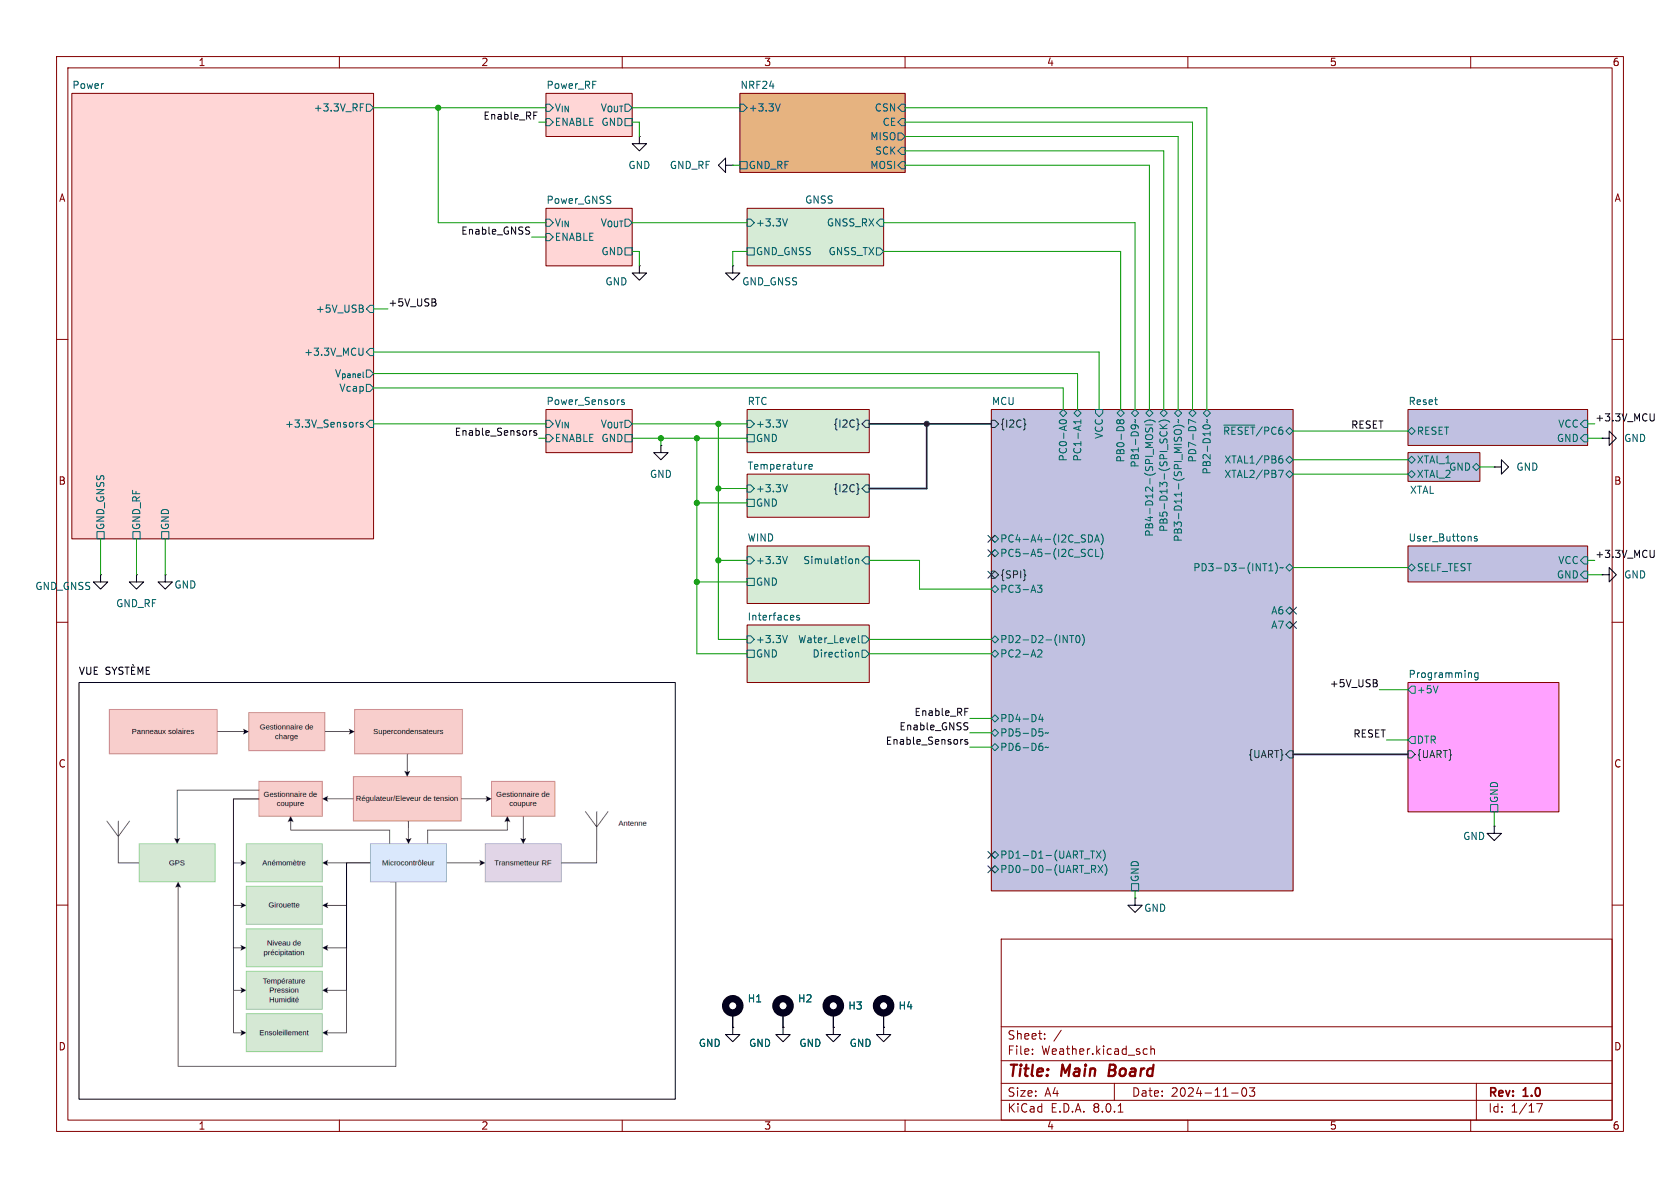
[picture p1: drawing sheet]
(kicad_sch
 (version 20231120)
 (generator "eeschema")
 (generator_version "8.0")
 (paper "A4")
 (title_block
  (title "Main Board")
  (date "2024-11-03")
  (rev "1.0"))
 (lib_symbols
  (symbol "Mechanical:MountingHole_Pad"
   (pin_numbers hide)
   (pin_names
    (offset 1.016) hide) (exclude_from_sim yes) (in_bom no) (on_board yes)
   (property "Reference" "H" (at 0 6.35 0) (effects (font (size 1.27 1.27))))
   (property "Value" "MountingHole_Pad" (at 0 4.445 0) (effects (font (size 1.27 1.27))))
   (property "Footprint" "" (at 0 0 0) (effects (font (size 1.27 1.27)) (hide yes)))
   (property "Datasheet" "~" (at 0 0 0) (effects (font (size 1.27 1.27)) (hide yes)))
   (property "Description" "Mounting Hole with connection" (at 0 0 0) (effects (font (size 1.27 1.27)) (hide yes)))
   (symbol "MountingHole_Pad_0_1"
    (circle (center 0 1.27) (radius 1.27) (stroke (width 1.27) (type default)) (fill (type none))))
   (symbol "MountingHole_Pad_1_1"
    (pin input line (at 0 -2.54 90) (length 2.54) (name "1" (effects (font (size 1.27 1.27)))) (number "1" (effects (font (size 1.27 1.27)))))))
  (symbol "power:GND"
   (power)
   (pin_numbers hide)
   (pin_names
    (offset 0) hide) (exclude_from_sim no) (in_bom yes) (on_board yes)
   (property "Reference" "#PWR" (at 0 -6.35 0) (effects (font (size 1.27 1.27)) (hide yes)))
   (property "Value" "GND" (at 0 -3.81 0) (effects (font (size 1.27 1.27))))
   (property "Footprint" "" (at 0 0 0) (effects (font (size 1.27 1.27)) (hide yes)))
   (property "Datasheet" "" (at 0 0 0) (effects (font (size 1.27 1.27)) (hide yes)))
   (property "Description" "Power symbol creates a global label with name \"GND\" , ground" (at 0 0 0) (effects (font (size 1.27 1.27)) (hide yes)))
   (symbol "GND_0_1"
    (polyline (pts (xy 0 0) (xy 0 -1.27) (xy 1.27 -1.27) (xy 0 -2.54) (xy -1.27 -1.27) (xy 0 -1.27)) (stroke (width 0) (type default)) (fill (type none))))
   (symbol "GND_1_1"
    (pin power_in line (at 0 0 270) (length 0) (name "~" (effects (font (size 1.27 1.27)))) (number "1" (effects (font (size 1.27 1.27))))))))
 (junction
  (at 123.19 102.87)
  (diameter 0)
  (color 0 0 0 0))
 (junction
  (at 116.84 77.47)
  (diameter 0)
  (color 0 0 0 0))
 (junction
  (at 127 99.06)
  (diameter 0)
  (color 0 0 0 0))
 (junction
  (at 163.83 74.93)
  (diameter 0)
  (color 0 0 0 0))
 (junction
  (at 127 86.36)
  (diameter 0)
  (color 0 0 0 0))
 (junction
  (at 127 74.93)
  (diameter 0)
  (color 0 0 0 0))
 (junction
  (at 123.19 77.47)
  (diameter 0)
  (color 0 0 0 0))
 (junction
  (at 77.47 19.05)
  (diameter 0)
  (color 0 0 0 0))
 (junction
  (at 123.19 88.9)
  (diameter 0)
  (color 0 0 0 0))
 (no_connect
  (at 175.26 101.6))
 (no_connect
  (at 175.26 97.79))
 (no_connect
  (at 175.26 153.67))
 (no_connect
  (at 228.6 107.95))
 (no_connect
  (at 175.26 95.25))
 (no_connect
  (at 228.6 110.49))
 (no_connect
  (at 175.26 151.13))
 (wire
  (pts (xy 210.82 72.39) (xy 210.82 21.59))
  (stroke (width 0) (type default)))
 (bus
  (pts (xy 153.67 86.36) (xy 163.83 86.36))
  (stroke (width 0) (type default)))
 (wire
  (pts (xy 228.6 100.33) (xy 248.92 100.33))
  (stroke (width 0) (type default)))
 (wire
  (pts (xy 66.04 74.93) (xy 96.52 74.93))
  (stroke (width 0) (type default)))
 (bus
  (pts (xy 228.6 133.35) (xy 248.92 133.35))
  (stroke (width 0) (type default)))
 (wire
  (pts (xy 280.67 74.93) (xy 281.94 74.93))
  (stroke (width 0) (type default)))
 (wire
  (pts (xy 132.08 115.57) (xy 123.19 115.57))
  (stroke (width 0) (type default)))
 (wire
  (pts (xy 66.04 19.05) (xy 77.47 19.05))
  (stroke (width 0) (type default)))
 (bus
  (pts (xy 163.83 86.36) (xy 163.83 74.93))
  (stroke (width 0) (type default)))
 (wire
  (pts (xy 111.76 19.05) (xy 130.81 19.05))
  (stroke (width 0) (type default)))
 (wire
  (pts (xy 129.54 46.99) (xy 129.54 44.45))
  (stroke (width 0) (type default)))
 (wire
  (pts (xy 280.67 99.06) (xy 281.94 99.06))
  (stroke (width 0) (type default)))
 (wire
  (pts (xy 129.54 29.21) (xy 130.81 29.21))
  (stroke (width 0) (type default)))
 (wire
  (pts (xy 95.25 21.59) (xy 96.52 21.59))
  (stroke (width 0) (type default)))
 (wire
  (pts (xy 261.62 82.55) (xy 264.16 82.55))
  (stroke (width 0) (type default)))
 (wire
  (pts (xy 264.16 143.51) (xy 264.16 146.05))
  (stroke (width 0) (type default)))
 (wire
  (pts (xy 213.36 72.39) (xy 213.36 19.05))
  (stroke (width 0) (type default)))
 (wire
  (pts (xy 127 99.06) (xy 127 86.36))
  (stroke (width 0) (type default)))
 (wire
  (pts (xy 111.76 44.45) (xy 113.03 44.45))
  (stroke (width 0) (type default)))
 (wire
  (pts (xy 111.76 21.59) (xy 113.03 21.59))
  (stroke (width 0) (type default)))
 (wire
  (pts (xy 213.36 19.05) (xy 160.02 19.05))
  (stroke (width 0) (type default)))
 (wire
  (pts (xy 200.66 39.37) (xy 200.66 72.39))
  (stroke (width 0) (type default)))
 (wire
  (pts (xy 127 74.93) (xy 127 86.36))
  (stroke (width 0) (type default)))
 (wire
  (pts (xy 95.25 77.47) (xy 96.52 77.47))
  (stroke (width 0) (type default)))
 (wire
  (pts (xy 93.98 41.91) (xy 96.52 41.91))
  (stroke (width 0) (type default)))
 (wire
  (pts (xy 162.56 104.14) (xy 162.56 99.06))
  (stroke (width 0) (type default)))
 (wire
  (pts (xy 248.92 130.81) (xy 245.11 130.81))
  (stroke (width 0) (type default)))
 (wire
  (pts (xy 113.03 21.59) (xy 113.03 24.13))
  (stroke (width 0) (type default)))
 (wire
  (pts (xy 77.47 19.05) (xy 96.52 19.05))
  (stroke (width 0) (type default)))
 (wire
  (pts (xy 24.13 95.25) (xy 24.13 101.6))
  (stroke (width 0) (type default)))
 (wire
  (pts (xy 210.82 21.59) (xy 160.02 21.59))
  (stroke (width 0) (type default)))
 (wire
  (pts (xy 208.28 72.39) (xy 208.28 24.13))
  (stroke (width 0) (type default)))
 (wire
  (pts (xy 111.76 74.93) (xy 127 74.93))
  (stroke (width 0) (type default)))
 (wire
  (pts (xy 153.67 113.03) (xy 175.26 113.03))
  (stroke (width 0) (type default)))
 (bus
  (pts (xy 163.83 74.93) (xy 175.26 74.93))
  (stroke (width 0) (type default)))
 (wire
  (pts (xy 113.03 44.45) (xy 113.03 46.99))
  (stroke (width 0) (type default)))
 (wire
  (pts (xy 190.5 72.39) (xy 190.5 66.04))
  (stroke (width 0) (type default)))
 (wire
  (pts (xy 205.74 72.39) (xy 205.74 26.67))
  (stroke (width 0) (type default)))
 (wire
  (pts (xy 194.31 62.23) (xy 194.31 72.39))
  (stroke (width 0) (type default)))
 (wire
  (pts (xy 77.47 39.37) (xy 77.47 19.05))
  (stroke (width 0) (type default)))
 (wire
  (pts (xy 198.12 44.45) (xy 156.21 44.45))
  (stroke (width 0) (type default)))
 (wire
  (pts (xy 123.19 102.87) (xy 123.19 88.9))
  (stroke (width 0) (type default)))
 (wire
  (pts (xy 162.56 99.06) (xy 153.67 99.06))
  (stroke (width 0) (type default)))
 (wire
  (pts (xy 66.04 54.61) (xy 68.58 54.61))
  (stroke (width 0) (type default)))
 (wire
  (pts (xy 198.12 72.39) (xy 198.12 44.45))
  (stroke (width 0) (type default)))
 (wire
  (pts (xy 208.28 24.13) (xy 160.02 24.13))
  (stroke (width 0) (type default)))
 (wire
  (pts (xy 127 86.36) (xy 132.08 86.36))
  (stroke (width 0) (type default)))
 (wire
  (pts (xy 77.47 39.37) (xy 96.52 39.37))
  (stroke (width 0) (type default)))
 (wire
  (pts (xy 116.84 77.47) (xy 116.84 78.74))
  (stroke (width 0) (type default)))
 (wire
  (pts (xy 280.67 101.6) (xy 283.21 101.6))
  (stroke (width 0) (type default)))
 (wire
  (pts (xy 160.02 29.21) (xy 203.2 29.21))
  (stroke (width 0) (type default)))
 (wire
  (pts (xy 228.6 81.28) (xy 248.92 81.28))
  (stroke (width 0) (type default)))
 (wire
  (pts (xy 200.66 157.48) (xy 200.66 158.75))
  (stroke (width 0) (type default)))
 (wire
  (pts (xy 116.84 77.47) (xy 123.19 77.47))
  (stroke (width 0) (type default)))
 (wire
  (pts (xy 132.08 113.03) (xy 127 113.03))
  (stroke (width 0) (type default)))
 (wire
  (pts (xy 175.26 104.14) (xy 162.56 104.14))
  (stroke (width 0) (type default)))
 (wire
  (pts (xy 153.67 115.57) (xy 175.26 115.57))
  (stroke (width 0) (type default)))
 (wire
  (pts (xy 123.19 88.9) (xy 123.19 77.47))
  (stroke (width 0) (type default)))
 (wire
  (pts (xy 156.21 39.37) (xy 200.66 39.37))
  (stroke (width 0) (type default)))
 (wire
  (pts (xy 132.08 88.9) (xy 123.19 88.9))
  (stroke (width 0) (type default)))
 (wire
  (pts (xy 190.5 66.04) (xy 66.04 66.04))
  (stroke (width 0) (type default)))
 (wire
  (pts (xy 171.45 129.54) (xy 175.26 129.54))
  (stroke (width 0) (type default)))
 (wire
  (pts (xy 17.78 95.25) (xy 17.78 101.6))
  (stroke (width 0) (type default)))
 (wire
  (pts (xy 29.21 95.25) (xy 29.21 101.6))
  (stroke (width 0) (type default)))
 (wire
  (pts (xy 123.19 77.47) (xy 132.08 77.47))
  (stroke (width 0) (type default)))
 (wire
  (pts (xy 228.6 83.82) (xy 248.92 83.82))
  (stroke (width 0) (type default)))
 (wire
  (pts (xy 129.54 44.45) (xy 132.08 44.45))
  (stroke (width 0) (type default)))
 (wire
  (pts (xy 127 113.03) (xy 127 99.06))
  (stroke (width 0) (type default)))
 (wire
  (pts (xy 171.45 127) (xy 175.26 127))
  (stroke (width 0) (type default)))
 (wire
  (pts (xy 123.19 115.57) (xy 123.19 102.87))
  (stroke (width 0) (type default)))
 (wire
  (pts (xy 205.74 26.67) (xy 160.02 26.67))
  (stroke (width 0) (type default)))
 (wire
  (pts (xy 203.2 29.21) (xy 203.2 72.39))
  (stroke (width 0) (type default)))
 (wire
  (pts (xy 66.04 68.58) (xy 187.96 68.58))
  (stroke (width 0) (type default)))
 (wire
  (pts (xy 66.04 62.23) (xy 194.31 62.23))
  (stroke (width 0) (type default)))
 (wire
  (pts (xy 132.08 102.87) (xy 123.19 102.87))
  (stroke (width 0) (type default)))
 (wire
  (pts (xy 243.84 121.92) (xy 248.92 121.92))
  (stroke (width 0) (type default)))
 (bus
  (pts (xy 153.67 74.93) (xy 163.83 74.93))
  (stroke (width 0) (type default)))
 (wire
  (pts (xy 228.6 76.2) (xy 248.92 76.2))
  (stroke (width 0) (type default)))
 (wire
  (pts (xy 132.08 99.06) (xy 127 99.06))
  (stroke (width 0) (type default)))
 (wire
  (pts (xy 111.76 39.37) (xy 132.08 39.37))
  (stroke (width 0) (type default)))
 (wire
  (pts (xy 280.67 77.47) (xy 283.21 77.47))
  (stroke (width 0) (type default)))
 (wire
  (pts (xy 187.96 68.58) (xy 187.96 72.39))
  (stroke (width 0) (type default)))
 (wire
  (pts (xy 127 74.93) (xy 132.08 74.93))
  (stroke (width 0) (type default)))
 (wire
  (pts (xy 111.76 77.47) (xy 116.84 77.47))
  (stroke (width 0) (type default)))
 (wire
  (pts (xy 171.45 132.08) (xy 175.26 132.08))
  (stroke (width 0) (type default)))
 (rectangle
  (start 13.97 120.65)
  (end 119.38 194.31)
  (stroke (width 0) (type default) (color 0 0 0 1))
  (fill (type none)))
 (image
  (at 67.31 157.48)
  (scale 1.05693)
  (data))
 (text "VUE SYSTÈME"
  (exclude_from_sim no)
  (at 20.32 118.872 0)
  (effects (font (size 1.27 1.27) (color 0 0 0 1))))
 (label "RESET"
  (at 245.11 130.81 180)
  (fields_autoplaced yes)
  (effects (font (size 1.27 1.27)) (justify right bottom)))
 (label "Enable_Sensors"
  (at 95.25 77.47 180)
  (fields_autoplaced yes)
  (effects (font (size 1.27 1.27)) (justify right bottom)))
 (label "Enable_Sensors"
  (at 171.45 132.08 180)
  (fields_autoplaced yes)
  (effects (font (size 1.27 1.27)) (justify right bottom)))
 (label "+3.3V_MCU"
  (at 281.94 74.93 0)
  (fields_autoplaced yes)
  (effects (font (size 1.27 1.27)) (justify left bottom)))
 (label "+3.3V_MCU"
  (at 281.94 99.06 0)
  (fields_autoplaced yes)
  (effects (font (size 1.27 1.27)) (justify left bottom)))
 (label "Enable_RF"
  (at 95.25 21.59 180)
  (fields_autoplaced yes)
  (effects (font (size 1.27 1.27)) (justify right bottom)))
 (label "Enable_GNSS"
  (at 171.45 129.54 180)
  (fields_autoplaced yes)
  (effects (font (size 1.27 1.27)) (justify right bottom)))
 (label "Enable_GNSS"
  (at 93.98 41.91 180)
  (fields_autoplaced yes)
  (effects (font (size 1.27 1.27)) (justify right bottom)))
 (label "RESET"
  (at 238.76 76.2 0)
  (fields_autoplaced yes)
  (effects (font (size 1.27 1.27)) (justify left bottom)))
 (label "Enable_RF"
  (at 171.45 127 180)
  (fields_autoplaced yes)
  (effects (font (size 1.27 1.27)) (justify right bottom)))
 (label "+5V_USB"
  (at 68.58 54.61 0)
  (fields_autoplaced yes)
  (effects (font (size 1.27 1.27)) (justify left bottom)))
 (label "+5V_USB"
  (at 243.84 121.92 180)
  (fields_autoplaced yes)
  (effects (font (size 1.27 1.27)) (justify right bottom)))
 (symbol
  (lib_id "power:GND")
  (at 147.32 181.61 0)
  (unit 1)
  (exclude_from_sim no)
  (in_bom yes)
  (on_board yes)
  (dnp no)
  (property "Reference" "#PWR016" (at 147.32 187.96 0) (effects (font (size 1.27 1.27)) (hide yes)))
  (property "Value" "GND" (at 143.256 184.404 0) (effects (font (size 1.27 1.27))))
  (property "Footprint" "" (at 147.32 181.61 0) (effects (font (size 1.27 1.27)) (hide yes)))
  (property "Datasheet" "" (at 147.32 181.61 0) (effects (font (size 1.27 1.27)) (hide yes)))
  (property "Description" "Power symbol creates a global label with name \"GND\" , ground" (at 147.32 181.61 0) (effects (font (size 1.27 1.27)) (hide yes)))
  (pin "1"))
 (symbol
  (lib_id "Mechanical:MountingHole_Pad")
  (at 138.43 179.07 0)
  (unit 1)
  (exclude_from_sim yes)
  (in_bom no)
  (on_board yes)
  (dnp no)
  (fields_autoplaced yes)
  (property "Reference" "H2" (at 140.97 176.5299 0) (effects (font (size 1.27 1.27)) (justify left)))
  (property "Value" "MountingHole_Pad" (at 140.97 179.0699 0) (effects (font (size 1.27 1.27)) (justify left) (hide yes)))
  (property "Footprint" "MountingHole:MountingHole_3.2mm_M3" (at 138.43 179.07 0) (effects (font (size 1.27 1.27)) (hide yes)))
  (property "Datasheet" "~" (at 138.43 179.07 0) (effects (font (size 1.27 1.27)) (hide yes)))
  (property "Description" "Mounting Hole with connection" (at 138.43 179.07 0) (effects (font (size 1.27 1.27)) (hide yes)))
  (pin "1"))
 (symbol
  (lib_id "power:GND")
  (at 283.21 77.47 90)
  (unit 1)
  (exclude_from_sim no)
  (in_bom yes)
  (on_board yes)
  (dnp no)
  (fields_autoplaced yes)
  (property "Reference" "#PWR03" (at 289.56 77.47 0) (effects (font (size 1.27 1.27)) (hide yes)))
  (property "Value" "GND" (at 287.02 77.4699 90) (effects (font (size 1.27 1.27)) (justify right)))
  (property "Footprint" "" (at 283.21 77.47 0) (effects (font (size 1.27 1.27)) (hide yes)))
  (property "Datasheet" "" (at 283.21 77.47 0) (effects (font (size 1.27 1.27)) (hide yes)))
  (property "Description" "Power symbol creates a global label with name \"GND\" , ground" (at 283.21 77.47 0) (effects (font (size 1.27 1.27)) (hide yes)))
  (pin "1"))
 (symbol
  (lib_id "power:GND")
  (at 17.78 101.6 0)
  (unit 1)
  (exclude_from_sim no)
  (in_bom yes)
  (on_board yes)
  (dnp no)
  (property "Reference" "#PWR01" (at 17.78 107.95 0) (effects (font (size 1.27 1.27)) (hide yes)))
  (property "Value" "GND_GNSS" (at 11.176 103.632 0) (effects (font (size 1.27 1.27))))
  (property "Footprint" "" (at 17.78 101.6 0) (effects (font (size 1.27 1.27)) (hide yes)))
  (property "Datasheet" "" (at 17.78 101.6 0) (effects (font (size 1.27 1.27)) (hide yes)))
  (property "Description" "Power symbol creates a global label with name \"GND\" , ground" (at 17.78 101.6 0) (effects (font (size 1.27 1.27)) (hide yes)))
  (pin "1"))
 (symbol
  (lib_id "power:GND")
  (at 264.16 146.05 0)
  (mirror y)
  (unit 1)
  (exclude_from_sim no)
  (in_bom yes)
  (on_board yes)
  (dnp no)
  (property "Reference" "#PWR07" (at 264.16 152.4 0) (effects (font (size 1.27 1.27)) (hide yes)))
  (property "Value" "GND" (at 260.604 147.828 0) (effects (font (size 1.27 1.27))))
  (property "Footprint" "" (at 264.16 146.05 0) (effects (font (size 1.27 1.27)) (hide yes)))
  (property "Datasheet" "" (at 264.16 146.05 0) (effects (font (size 1.27 1.27)) (hide yes)))
  (property "Description" "Power symbol creates a global label with name \"GND\" , ground" (at 264.16 146.05 0) (effects (font (size 1.27 1.27)) (hide yes)))
  (pin "1"))
 (symbol
  (lib_id "power:GND")
  (at 113.03 46.99 0)
  (unit 1)
  (exclude_from_sim no)
  (in_bom yes)
  (on_board yes)
  (dnp no)
  (property "Reference" "#PWR02" (at 113.03 53.34 0) (effects (font (size 1.27 1.27)) (hide yes)))
  (property "Value" "GND" (at 108.966 49.784 0) (effects (font (size 1.27 1.27))))
  (property "Footprint" "" (at 113.03 46.99 0) (effects (font (size 1.27 1.27)) (hide yes)))
  (property "Datasheet" "" (at 113.03 46.99 0) (effects (font (size 1.27 1.27)) (hide yes)))
  (property "Description" "Power symbol creates a global label with name \"GND\" , ground" (at 113.03 46.99 0) (effects (font (size 1.27 1.27)) (hide yes)))
  (pin "1"))
 (symbol
  (lib_id "Mechanical:MountingHole_Pad")
  (at 129.54 179.07 0)
  (unit 1)
  (exclude_from_sim yes)
  (in_bom no)
  (on_board yes)
  (dnp no)
  (fields_autoplaced yes)
  (property "Reference" "H1" (at 132.08 176.5299 0) (effects (font (size 1.27 1.27)) (justify left)))
  (property "Value" "MountingHole_Pad" (at 132.08 179.0699 0) (effects (font (size 1.27 1.27)) (justify left) (hide yes)))
  (property "Footprint" "MountingHole:MountingHole_3.2mm_M3" (at 129.54 179.07 0) (effects (font (size 1.27 1.27)) (hide yes)))
  (property "Datasheet" "~" (at 129.54 179.07 0) (effects (font (size 1.27 1.27)) (hide yes)))
  (property "Description" "Mounting Hole with connection" (at 129.54 179.07 0) (effects (font (size 1.27 1.27)) (hide yes)))
  (pin "1"))
 (symbol
  (lib_id "power:GND")
  (at 129.54 29.21 270)
  (unit 1)
  (exclude_from_sim no)
  (in_bom yes)
  (on_board yes)
  (dnp no)
  (fields_autoplaced yes)
  (property "Reference" "#PWR06" (at 123.19 29.21 0) (effects (font (size 1.27 1.27)) (hide yes)))
  (property "Value" "GND_RF" (at 125.73 29.2099 90) (effects (font (size 1.27 1.27)) (justify right)))
  (property "Footprint" "" (at 129.54 29.21 0) (effects (font (size 1.27 1.27)) (hide yes)))
  (property "Datasheet" "" (at 129.54 29.21 0) (effects (font (size 1.27 1.27)) (hide yes)))
  (property "Description" "Power symbol creates a global label with name \"GND\" , ground" (at 129.54 29.21 0) (effects (font (size 1.27 1.27)) (hide yes)))
  (pin "1"))
 (symbol
  (lib_id "Mechanical:MountingHole_Pad")
  (at 156.21 179.07 0)
  (unit 1)
  (exclude_from_sim yes)
  (in_bom no)
  (on_board yes)
  (dnp no)
  (fields_autoplaced yes)
  (property "Reference" "H4" (at 158.75 177.7999 0) (effects (font (size 1.27 1.27)) (justify left)))
  (property "Value" "MountingHole_Pad" (at 158.75 179.0699 0) (effects (font (size 1.27 1.27)) (justify left) (hide yes)))
  (property "Footprint" "MountingHole:MountingHole_3.2mm_M3" (at 156.21 179.07 0) (effects (font (size 1.27 1.27)) (hide yes)))
  (property "Datasheet" "~" (at 156.21 179.07 0) (effects (font (size 1.27 1.27)) (hide yes)))
  (property "Description" "Mounting Hole with connection" (at 156.21 179.07 0) (effects (font (size 1.27 1.27)) (hide yes)))
  (pin "1"))
 (symbol
  (lib_id "power:GND")
  (at 29.21 101.6 0)
  (unit 1)
  (exclude_from_sim no)
  (in_bom yes)
  (on_board yes)
  (dnp no)
  (property "Reference" "#PWR05" (at 29.21 107.95 0) (effects (font (size 1.27 1.27)) (hide yes)))
  (property "Value" "GND" (at 32.766 103.378 0) (effects (font (size 1.27 1.27))))
  (property "Footprint" "" (at 29.21 101.6 0) (effects (font (size 1.27 1.27)) (hide yes)))
  (property "Datasheet" "" (at 29.21 101.6 0) (effects (font (size 1.27 1.27)) (hide yes)))
  (property "Description" "Power symbol creates a global label with name \"GND\" , ground" (at 29.21 101.6 0) (effects (font (size 1.27 1.27)) (hide yes)))
  (pin "1"))
 (symbol
  (lib_id "power:GND")
  (at 116.84 78.74 0)
  (unit 1)
  (exclude_from_sim no)
  (in_bom yes)
  (on_board yes)
  (dnp no)
  (fields_autoplaced yes)
  (property "Reference" "#PWR09" (at 116.84 85.09 0) (effects (font (size 1.27 1.27)) (hide yes)))
  (property "Value" "GND" (at 116.84 83.82 0) (effects (font (size 1.27 1.27))))
  (property "Footprint" "" (at 116.84 78.74 0) (effects (font (size 1.27 1.27)) (hide yes)))
  (property "Datasheet" "" (at 116.84 78.74 0) (effects (font (size 1.27 1.27)) (hide yes)))
  (property "Description" "Power symbol creates a global label with name \"GND\" , ground" (at 116.84 78.74 0) (effects (font (size 1.27 1.27)) (hide yes)))
  (pin "1"))
 (symbol
  (lib_id "Mechanical:MountingHole_Pad")
  (at 147.32 179.07 0)
  (unit 1)
  (exclude_from_sim yes)
  (in_bom no)
  (on_board yes)
  (dnp no)
  (fields_autoplaced yes)
  (property "Reference" "H3" (at 149.86 177.7999 0) (effects (font (size 1.27 1.27)) (justify left)))
  (property "Value" "MountingHole_Pad" (at 149.86 179.0699 0) (effects (font (size 1.27 1.27)) (justify left) (hide yes)))
  (property "Footprint" "MountingHole:MountingHole_3.2mm_M3" (at 147.32 179.07 0) (effects (font (size 1.27 1.27)) (hide yes)))
  (property "Datasheet" "~" (at 147.32 179.07 0) (effects (font (size 1.27 1.27)) (hide yes)))
  (property "Description" "Mounting Hole with connection" (at 147.32 179.07 0) (effects (font (size 1.27 1.27)) (hide yes)))
  (pin "1"))
 (symbol
  (lib_id "power:GND")
  (at 264.16 82.55 90)
  (unit 1)
  (exclude_from_sim no)
  (in_bom yes)
  (on_board yes)
  (dnp no)
  (fields_autoplaced yes)
  (property "Reference" "#PWR04" (at 270.51 82.55 0) (effects (font (size 1.27 1.27)) (hide yes)))
  (property "Value" "GND" (at 267.97 82.5499 90) (effects (font (size 1.27 1.27)) (justify right)))
  (property "Footprint" "" (at 264.16 82.55 0) (effects (font (size 1.27 1.27)) (hide yes)))
  (property "Datasheet" "" (at 264.16 82.55 0) (effects (font (size 1.27 1.27)) (hide yes)))
  (property "Description" "Power symbol creates a global label with name \"GND\" , ground" (at 264.16 82.55 0) (effects (font (size 1.27 1.27)) (hide yes)))
  (pin "1"))
 (symbol
  (lib_id "power:GND")
  (at 200.66 158.75 0)
  (unit 1)
  (exclude_from_sim no)
  (in_bom yes)
  (on_board yes)
  (dnp no)
  (property "Reference" "#PWR014" (at 200.66 165.1 0) (effects (font (size 1.27 1.27)) (hide yes)))
  (property "Value" "GND" (at 204.216 160.528 0) (effects (font (size 1.27 1.27))))
  (property "Footprint" "" (at 200.66 158.75 0) (effects (font (size 1.27 1.27)) (hide yes)))
  (property "Datasheet" "" (at 200.66 158.75 0) (effects (font (size 1.27 1.27)) (hide yes)))
  (property "Description" "Power symbol creates a global label with name \"GND\" , ground" (at 200.66 158.75 0) (effects (font (size 1.27 1.27)) (hide yes)))
  (pin "1"))
 (symbol
  (lib_id "power:GND")
  (at 24.13 101.6 0)
  (unit 1)
  (exclude_from_sim no)
  (in_bom yes)
  (on_board yes)
  (dnp no)
  (fields_autoplaced yes)
  (property "Reference" "#PWR010" (at 24.13 107.95 0) (effects (font (size 1.27 1.27)) (hide yes)))
  (property "Value" "GND_RF" (at 24.13 106.68 0) (effects (font (size 1.27 1.27))))
  (property "Footprint" "" (at 24.13 101.6 0) (effects (font (size 1.27 1.27)) (hide yes)))
  (property "Datasheet" "" (at 24.13 101.6 0) (effects (font (size 1.27 1.27)) (hide yes)))
  (property "Description" "Power symbol creates a global label with name \"GND\" , ground" (at 24.13 101.6 0) (effects (font (size 1.27 1.27)) (hide yes)))
  (pin "1"))
 (symbol
  (lib_id "power:GND")
  (at 129.54 46.99 0)
  (unit 1)
  (exclude_from_sim no)
  (in_bom yes)
  (on_board yes)
  (dnp no)
  (property "Reference" "#PWR011" (at 129.54 53.34 0) (effects (font (size 1.27 1.27)) (hide yes)))
  (property "Value" "GND_GNSS" (at 136.144 49.784 0) (effects (font (size 1.27 1.27))))
  (property "Footprint" "" (at 129.54 46.99 0) (effects (font (size 1.27 1.27)) (hide yes)))
  (property "Datasheet" "" (at 129.54 46.99 0) (effects (font (size 1.27 1.27)) (hide yes)))
  (property "Description" "Power symbol creates a global label with name \"GND\" , ground" (at 129.54 46.99 0) (effects (font (size 1.27 1.27)) (hide yes)))
  (pin "1"))
 (symbol
  (lib_id "power:GND")
  (at 283.21 101.6 90)
  (unit 1)
  (exclude_from_sim no)
  (in_bom yes)
  (on_board yes)
  (dnp no)
  (fields_autoplaced yes)
  (property "Reference" "#PWR08" (at 289.56 101.6 0) (effects (font (size 1.27 1.27)) (hide yes)))
  (property "Value" "GND" (at 287.02 101.5999 90) (effects (font (size 1.27 1.27)) (justify right)))
  (property "Footprint" "" (at 283.21 101.6 0) (effects (font (size 1.27 1.27)) (hide yes)))
  (property "Datasheet" "" (at 283.21 101.6 0) (effects (font (size 1.27 1.27)) (hide yes)))
  (property "Description" "Power symbol creates a global label with name \"GND\" , ground" (at 283.21 101.6 0) (effects (font (size 1.27 1.27)) (hide yes)))
  (pin "1"))
 (symbol
  (lib_id "power:GND")
  (at 156.21 181.61 0)
  (unit 1)
  (exclude_from_sim no)
  (in_bom yes)
  (on_board yes)
  (dnp no)
  (property "Reference" "#PWR017" (at 156.21 187.96 0) (effects (font (size 1.27 1.27)) (hide yes)))
  (property "Value" "GND" (at 152.146 184.404 0) (effects (font (size 1.27 1.27))))
  (property "Footprint" "" (at 156.21 181.61 0) (effects (font (size 1.27 1.27)) (hide yes)))
  (property "Datasheet" "" (at 156.21 181.61 0) (effects (font (size 1.27 1.27)) (hide yes)))
  (property "Description" "Power symbol creates a global label with name \"GND\" , ground" (at 156.21 181.61 0) (effects (font (size 1.27 1.27)) (hide yes)))
  (pin "1"))
 (symbol
  (lib_id "power:GND")
  (at 138.43 181.61 0)
  (unit 1)
  (exclude_from_sim no)
  (in_bom yes)
  (on_board yes)
  (dnp no)
  (property "Reference" "#PWR015" (at 138.43 187.96 0) (effects (font (size 1.27 1.27)) (hide yes)))
  (property "Value" "GND" (at 134.366 184.404 0) (effects (font (size 1.27 1.27))))
  (property "Footprint" "" (at 138.43 181.61 0) (effects (font (size 1.27 1.27)) (hide yes)))
  (property "Datasheet" "" (at 138.43 181.61 0) (effects (font (size 1.27 1.27)) (hide yes)))
  (property "Description" "Power symbol creates a global label with name \"GND\" , ground" (at 138.43 181.61 0) (effects (font (size 1.27 1.27)) (hide yes)))
  (pin "1"))
 (symbol
  (lib_id "power:GND")
  (at 129.54 181.61 0)
  (unit 1)
  (exclude_from_sim no)
  (in_bom yes)
  (on_board yes)
  (dnp no)
  (property "Reference" "#PWR013" (at 129.54 187.96 0) (effects (font (size 1.27 1.27)) (hide yes)))
  (property "Value" "GND" (at 125.476 184.404 0) (effects (font (size 1.27 1.27))))
  (property "Footprint" "" (at 129.54 181.61 0) (effects (font (size 1.27 1.27)) (hide yes)))
  (property "Datasheet" "" (at 129.54 181.61 0) (effects (font (size 1.27 1.27)) (hide yes)))
  (property "Description" "Power symbol creates a global label with name \"GND\" , ground" (at 129.54 181.61 0) (effects (font (size 1.27 1.27)) (hide yes)))
  (pin "1"))
 (symbol
  (lib_id "power:GND")
  (at 113.03 24.13 0)
  (unit 1)
  (exclude_from_sim no)
  (in_bom yes)
  (on_board yes)
  (dnp no)
  (fields_autoplaced yes)
  (property "Reference" "#PWR012" (at 113.03 30.48 0) (effects (font (size 1.27 1.27)) (hide yes)))
  (property "Value" "GND" (at 113.03 29.21 0) (effects (font (size 1.27 1.27))))
  (property "Footprint" "" (at 113.03 24.13 0) (effects (font (size 1.27 1.27)) (hide yes)))
  (property "Datasheet" "" (at 113.03 24.13 0) (effects (font (size 1.27 1.27)) (hide yes)))
  (property "Description" "Power symbol creates a global label with name \"GND\" , ground" (at 113.03 24.13 0) (effects (font (size 1.27 1.27)) (hide yes)))
  (pin "1"))
 (sheet
  (at 96.52 36.83)
  (size 15.24 10.16)
  (fields_autoplaced yes)
  (stroke (width 0.1524) (type solid))
  (fill (color 255 0 0 0.1608))
  (property "Sheetname" "Power_GNSS" (at 96.52 36.1184 0) (effects (font (size 1.27 1.27)) (justify left bottom)))
  (property "Sheetfile" "Modules/Power_Handler.kicad_sch" (at 96.52 47.5746 0) (effects (font (size 1.27 1.27)) (justify left top) (hide yes)))
  (pin "V_{OUT}" output (at 111.76 39.37 0) (effects (font (size 1.27 1.27)) (justify right)))
  (pin "ENABLE" input (at 96.52 41.91 180) (effects (font (size 1.27 1.27)) (justify left)))
  (pin "V_{IN}" input (at 96.52 39.37 180) (effects (font (size 1.27 1.27)) (justify left)))
  (pin "GND" passive (at 111.76 44.45 0) (effects (font (size 1.27 1.27)) (justify right))))
 (sheet
  (at 12.7 16.51)
  (size 53.34 78.74)
  (fields_autoplaced yes)
  (stroke (width 0.1524) (type solid))
  (fill (color 255 0 0 0.1600))
  (property "Sheetname" "Power" (at 12.7 15.7984 0) (effects (font (size 1.27 1.27)) (justify left bottom)))
  (property "Sheetfile" "Modules/Power.kicad_sch" (at 12.7 95.8346 0) (effects (font (size 1.27 1.27)) (justify left top) (hide yes)))
  (pin "+3.3V_Sensors" input (at 66.04 74.93 0) (effects (font (size 1.27 1.27)) (justify right)))
  (pin "+3.3V_MCU" input (at 66.04 62.23 0) (effects (font (size 1.27 1.27)) (justify right)))
  (pin "GND_GNSS" passive (at 17.78 95.25 270) (effects (font (size 1.27 1.27)) (justify left)))
  (pin "GND" passive (at 29.21 95.25 270) (effects (font (size 1.27 1.27)) (justify left)))
  (pin "GND_RF" passive (at 24.13 95.25 270) (effects (font (size 1.27 1.27)) (justify left)))
  (pin "+3.3V_RF" output (at 66.04 19.05 0) (effects (font (size 1.27 1.27)) (justify right)))
  (pin "Vcap" output (at 66.04 68.58 0) (effects (font (size 1.27 1.27)) (justify right)))
  (pin "V_{panel}" output (at 66.04 66.04 0) (effects (font (size 1.27 1.27)) (justify right)))
  (pin "+5V_USB" input (at 66.04 54.61 0) (effects (font (size 1.27 1.27)) (justify right))))
 (sheet
  (at 132.08 96.52)
  (size 21.59 10.16)
  (fields_autoplaced yes)
  (stroke (width 0.1524) (type solid))
  (fill (color 0 132 0 0.1608))
  (property "Sheetname" "WIND" (at 132.08 95.8084 0) (effects (font (size 1.27 1.27)) (justify left bottom)))
  (property "Sheetfile" "Modules/WIND.kicad_sch" (at 132.08 107.2646 0) (effects (font (size 1.27 1.27)) (justify left top) (hide yes)))
  (pin "Simulation" input (at 153.67 99.06 0) (effects (font (size 1.27 1.27)) (justify right)))
  (pin "+3.3V" input (at 132.08 99.06 180) (effects (font (size 1.27 1.27)) (justify left)))
  (pin "GND" passive (at 132.08 102.87 180) (effects (font (size 1.27 1.27)) (justify left))))
 (sheet
  (at 132.08 110.49)
  (size 21.59 10.16)
  (fields_autoplaced yes)
  (stroke (width 0.1524) (type solid))
  (fill (color 0 132 0 0.1608))
  (property "Sheetname" "Interfaces" (at 132.08 109.7784 0) (effects (font (size 1.27 1.27)) (justify left bottom)))
  (property "Sheetfile" "Modules/Interfaces.kicad_sch" (at 132.08 121.2346 0) (effects (font (size 1.27 1.27)) (justify left top) (hide yes)))
  (pin "GND" passive (at 132.08 115.57 180) (effects (font (size 1.27 1.27)) (justify left)))
  (pin "+3.3V" input (at 132.08 113.03 180) (effects (font (size 1.27 1.27)) (justify left)))
  (pin "Water_Level" output (at 153.67 113.03 0) (effects (font (size 1.27 1.27)) (justify right)))
  (pin "Direction" output (at 153.67 115.57 0) (effects (font (size 1.27 1.27)) (justify right))))
 (sheet
  (at 248.92 80.01)
  (size 12.7 5.08)
  (stroke (width 0.1524) (type solid))
  (fill (color 24 24 143 0.2706))
  (property "Sheetname" "XTAL" (at 249.174 87.376 0) (effects (font (size 1.27 1.27)) (justify left bottom)))
  (property "Sheetfile" "Modules/Crystal.kicad_sch" (at 248.92 85.6746 0) (effects (font (size 1.27 1.27)) (justify left top) (hide yes)))
  (pin "GND" bidirectional (at 261.62 82.55 0) (effects (font (size 1.27 1.27)) (justify right)))
  (pin "XTAl_1" bidirectional (at 248.92 81.28 180) (effects (font (size 1.27 1.27)) (justify left)))
  (pin "XTAl_2" bidirectional (at 248.92 83.82 180) (effects (font (size 1.27 1.27)) (justify left))))
 (sheet
  (at 96.52 16.51)
  (size 15.24 7.62)
  (fields_autoplaced yes)
  (stroke (width 0.1524) (type solid))
  (fill (color 255 0 0 0.1608))
  (property "Sheetname" "Power_RF" (at 96.52 15.7984 0) (effects (font (size 1.27 1.27)) (justify left bottom)))
  (property "Sheetfile" "Modules/Power_Handler.kicad_sch" (at 96.52 24.7146 0) (effects (font (size 1.27 1.27)) (justify left top) (hide yes)))
  (pin "V_{OUT}" output (at 111.76 19.05 0) (effects (font (size 1.27 1.27)) (justify right)))
  (pin "ENABLE" input (at 96.52 21.59 180) (effects (font (size 1.27 1.27)) (justify left)))
  (pin "V_{IN}" input (at 96.52 19.05 180) (effects (font (size 1.27 1.27)) (justify left)))
  (pin "GND" passive (at 111.76 21.59 0) (effects (font (size 1.27 1.27)) (justify right))))
 (sheet
  (at 175.26 72.39)
  (size 53.34 85.09)
  (fields_autoplaced yes)
  (stroke (width 0.1524) (type solid))
  (fill (color 24 24 143 0.2700))
  (property "Sheetname" "MCU" (at 175.26 71.6784 0) (effects (font (size 1.27 1.27)) (justify left bottom)))
  (property "Sheetfile" "Modules/MCU.kicad_sch" (at 175.26 158.0646 0) (effects (font (size 1.27 1.27)) (justify left top) (hide yes)))
  (pin "XTAL1/PB6" bidirectional (at 228.6 81.28 0) (effects (font (size 1.27 1.27)) (justify right)))
  (pin "PC0-A0" bidirectional (at 187.96 72.39 90) (effects (font (size 1.27 1.27)) (justify right)))
  (pin "{UART}" input (at 228.6 133.35 0) (effects (font (size 1.27 1.27)) (justify right)))
  (pin "XTAL2/PB7" bidirectional (at 228.6 83.82 0) (effects (font (size 1.27 1.27)) (justify right)))
  (pin "{I2C}" input (at 175.26 74.93 180) (effects (font (size 1.27 1.27)) (justify left)))
  (pin "PC1-A1" bidirectional (at 190.5 72.39 90) (effects (font (size 1.27 1.27)) (justify right)))
  (pin "PC2-A2" bidirectional (at 175.26 115.57 180) (effects (font (size 1.27 1.27)) (justify left)))
  (pin "PC3-A3" bidirectional (at 175.26 104.14 180) (effects (font (size 1.27 1.27)) (justify left)))
  (pin "PC4-A4-(I2C_SDA)" bidirectional (at 175.26 95.25 180) (effects (font (size 1.27 1.27)) (justify left)))
  (pin "PD0-D0-(UART_RX)" bidirectional (at 175.26 153.67 180) (effects (font (size 1.27 1.27)) (justify left)))
  (pin "PC5-A5-(I2C_SCL)" bidirectional (at 175.26 97.79 180) (effects (font (size 1.27 1.27)) (justify left)))
  (pin "PD1-D1-(UART_TX)" bidirectional (at 175.26 151.13 180) (effects (font (size 1.27 1.27)) (justify left)))
  (pin "~{RESET}/PC6" bidirectional (at 228.6 76.2 0) (effects (font (size 1.27 1.27)) (justify right)))
  (pin "PB0-D8" bidirectional (at 198.12 72.39 90) (effects (font (size 1.27 1.27)) (justify right)))
  (pin "PD5-D5~" bidirectional (at 175.26 129.54 180) (effects (font (size 1.27 1.27)) (justify left)))
  (pin "PD6-D6~" bidirectional (at 175.26 132.08 180) (effects (font (size 1.27 1.27)) (justify left)))
  (pin "PD2-D2-(INT0)" bidirectional (at 175.26 113.03 180) (effects (font (size 1.27 1.27)) (justify left)))
  (pin "PD7-D7" bidirectional (at 210.82 72.39 90) (effects (font (size 1.27 1.27)) (justify right)))
  (pin "PD4-D4" bidirectional (at 175.26 127 180) (effects (font (size 1.27 1.27)) (justify left)))
  (pin "PD3-D3-(INT1)~" bidirectional (at 228.6 100.33 0) (effects (font (size 1.27 1.27)) (justify right)))
  (pin "PB4-D12-(SPI_MOSI)" bidirectional (at 203.2 72.39 90) (effects (font (size 1.27 1.27)) (justify right)))
  (pin "PB5-D13-(SPI_SCK)" bidirectional (at 205.74 72.39 90) (effects (font (size 1.27 1.27)) (justify right)))
  (pin "PB3-D11-(SPI_MISO)~" bidirectional (at 208.28 72.39 90) (effects (font (size 1.27 1.27)) (justify right)))
  (pin "PB1-D9~" bidirectional (at 200.66 72.39 90) (effects (font (size 1.27 1.27)) (justify right)))
  (pin "PB2-D10~" bidirectional (at 213.36 72.39 90) (effects (font (size 1.27 1.27)) (justify right)))
  (pin "{SPI}" input (at 175.26 101.6 180) (effects (font (size 1.27 1.27)) (justify left)))
  (pin "VCC" input (at 194.31 72.39 90) (effects (font (size 1.27 1.27)) (justify right)))
  (pin "GND" passive (at 200.66 157.48 270) (effects (font (size 1.27 1.27)) (justify left)))
  (pin "A7" bidirectional (at 228.6 110.49 0) (effects (font (size 1.27 1.27)) (justify right)))
  (pin "A6" bidirectional (at 228.6 107.95 0) (effects (font (size 1.27 1.27)) (justify right))))
 (sheet
  (at 132.08 72.39)
  (size 21.59 7.62)
  (fields_autoplaced yes)
  (stroke (width 0.1524) (type solid))
  (fill (color 0 132 0 0.1600))
  (property "Sheetname" "RTC" (at 132.08 71.6784 0) (effects (font (size 1.27 1.27)) (justify left bottom)))
  (property "Sheetfile" "Modules/RTC.kicad_sch" (at 132.08 80.5946 0) (effects (font (size 1.27 1.27)) (justify left top) (hide yes)))
  (pin "GND" passive (at 132.08 77.47 180) (effects (font (size 1.27 1.27)) (justify left)))
  (pin "{I2C}" input (at 153.67 74.93 0) (effects (font (size 1.27 1.27)) (justify right)))
  (pin "+3.3V" input (at 132.08 74.93 180) (effects (font (size 1.27 1.27)) (justify left))))
 (sheet
  (at 96.52 72.39)
  (size 15.24 7.62)
  (fields_autoplaced yes)
  (stroke (width 0.1524) (type solid))
  (fill (color 255 0 0 0.1608))
  (property "Sheetname" "Power_Sensors" (at 96.52 71.6784 0) (effects (font (size 1.27 1.27)) (justify left bottom)))
  (property "Sheetfile" "Modules/Power_Handler.kicad_sch" (at 96.52 80.5946 0) (effects (font (size 1.27 1.27)) (justify left top) (hide yes)))
  (pin "V_{OUT}" output (at 111.76 74.93 0) (effects (font (size 1.27 1.27)) (justify right)))
  (pin "ENABLE" input (at 96.52 77.47 180) (effects (font (size 1.27 1.27)) (justify left)))
  (pin "V_{IN}" input (at 96.52 74.93 180) (effects (font (size 1.27 1.27)) (justify left)))
  (pin "GND" passive (at 111.76 77.47 0) (effects (font (size 1.27 1.27)) (justify right))))
 (sheet
  (at 248.92 96.52)
  (size 31.75 6.35)
  (fields_autoplaced yes)
  (stroke (width 0.1524) (type solid))
  (fill (color 24 24 143 0.2706))
  (property "Sheetname" "User_Buttons" (at 248.92 95.8084 0) (effects (font (size 1.27 1.27)) (justify left bottom)))
  (property "Sheetfile" "Modules/User_Buttons.kicad_sch" (at 248.92 103.4546 0) (effects (font (size 1.27 1.27)) (justify left top) (hide yes)))
  (pin "GND" input (at 280.67 101.6 0) (effects (font (size 1.27 1.27)) (justify right)))
  (pin "VCC" input (at 280.67 99.06 0) (effects (font (size 1.27 1.27)) (justify right)))
  (pin "SELF_TEST" bidirectional (at 248.92 100.33 180) (effects (font (size 1.27 1.27)) (justify left))))
 (sheet
  (at 132.08 83.82)
  (size 21.59 7.62)
  (fields_autoplaced yes)
  (stroke (width 0.1524) (type solid))
  (fill (color 0 132 0 0.1608))
  (property "Sheetname" "Temperature" (at 132.08 83.1084 0) (effects (font (size 1.27 1.27)) (justify left bottom)))
  (property "Sheetfile" "Modules/Temperature.kicad_sch" (at 132.08 92.0246 0) (effects (font (size 1.27 1.27)) (justify left top) (hide yes)))
  (pin "{I2C}" input (at 153.67 86.36 0) (effects (font (size 1.27 1.27)) (justify right)))
  (pin "+3.3V" input (at 132.08 86.36 180) (effects (font (size 1.27 1.27)) (justify left)))
  (pin "GND" passive (at 132.08 88.9 180) (effects (font (size 1.27 1.27)) (justify left))))
 (sheet
  (at 132.08 36.83)
  (size 24.13 10.16)
  (stroke (width 0.1524) (type solid))
  (fill (color 0 132 0 0.1608))
  (property "Sheetname" "GNSS" (at 142.24 36.068 0) (effects (font (size 1.27 1.27)) (justify left bottom)))
  (property "Sheetfile" "Modules/GNSS.kicad_sch" (at 132.08 55.1946 0) (effects (font (size 1.27 1.27)) (justify left top) (hide yes)))
  (pin "GND_GNSS" passive (at 132.08 44.45 180) (effects (font (size 1.27 1.27)) (justify left)))
  (pin "GNSS_RX" input (at 156.21 39.37 0) (effects (font (size 1.27 1.27)) (justify right)))
  (pin "GNSS_TX" output (at 156.21 44.45 0) (effects (font (size 1.27 1.27)) (justify right)))
  (pin "+3.3V" input (at 132.08 39.37 180) (effects (font (size 1.27 1.27)) (justify left))))
 (sheet
  (at 248.92 72.39)
  (size 31.75 6.35)
  (fields_autoplaced yes)
  (stroke (width 0.1524) (type solid))
  (fill (color 24 24 143 0.2706))
  (property "Sheetname" "Reset" (at 248.92 71.6784 0) (effects (font (size 1.27 1.27)) (justify left bottom)))
  (property "Sheetfile" "Modules/Reset.kicad_sch" (at 248.92 79.3246 0) (effects (font (size 1.27 1.27)) (justify left top) (hide yes)))
  (pin "GND" input (at 280.67 77.47 0) (effects (font (size 1.27 1.27)) (justify right)))
  (pin "RESET" bidirectional (at 248.92 76.2 180) (effects (font (size 1.27 1.27)) (justify left)))
  (pin "VCC" input (at 280.67 74.93 0) (effects (font (size 1.27 1.27)) (justify right))))
 (sheet
  (at 130.81 16.51)
  (size 29.21 13.97)
  (fields_autoplaced yes)
  (stroke (width 0.1524) (type solid))
  (fill (color 204 102 0 0.5000))
  (property "Sheetname" "NRF24" (at 130.81 15.7984 0) (effects (font (size 1.27 1.27)) (justify left bottom)))
  (property "Sheetfile" "Modules/NRF24.kicad_sch" (at 130.81 31.0646 0) (effects (font (size 1.27 1.27)) (justify left top) (hide yes)))
  (pin "+3.3V" input (at 130.81 19.05 180) (effects (font (size 1.27 1.27)) (justify left)))
  (pin "GND_RF" passive (at 130.81 29.21 180) (effects (font (size 1.27 1.27)) (justify left)))
  (pin "CE" input (at 160.02 21.59 0) (effects (font (size 1.27 1.27)) (justify right)))
  (pin "SCK" input (at 160.02 26.67 0) (effects (font (size 1.27 1.27)) (justify right)))
  (pin "MOSI" input (at 160.02 29.21 0) (effects (font (size 1.27 1.27)) (justify right)))
  (pin "MISO" output (at 160.02 24.13 0) (effects (font (size 1.27 1.27)) (justify right)))
  (pin "CSN" input (at 160.02 19.05 0) (effects (font (size 1.27 1.27)) (justify right))))
 (sheet
  (at 248.92 120.65)
  (size 26.67 22.86)
  (fields_autoplaced yes)
  (stroke (width 0.1524) (type solid))
  (fill (color 255 0 255 0.3700))
  (property "Sheetname" "Programming" (at 248.92 119.9384 0) (effects (font (size 1.27 1.27)) (justify left bottom)))
  (property "Sheetfile" "Modules/Programming.kicad_sch" (at 248.92 144.0946 0) (effects (font (size 1.27 1.27)) (justify left top) (hide yes)))
  (pin "GND" passive (at 264.16 143.51 270) (effects (font (size 1.27 1.27)) (justify left)))
  (pin "+5V" output (at 248.92 121.92 180) (effects (font (size 1.27 1.27)) (justify left)))
  (pin "DTR" output (at 248.92 130.81 180) (effects (font (size 1.27 1.27)) (justify left)))
  (pin "{UART}" input (at 248.92 133.35 180) (effects (font (size 1.27 1.27)) (justify left))))
 (sheet_instances
  (path ""
   (page "1"))))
